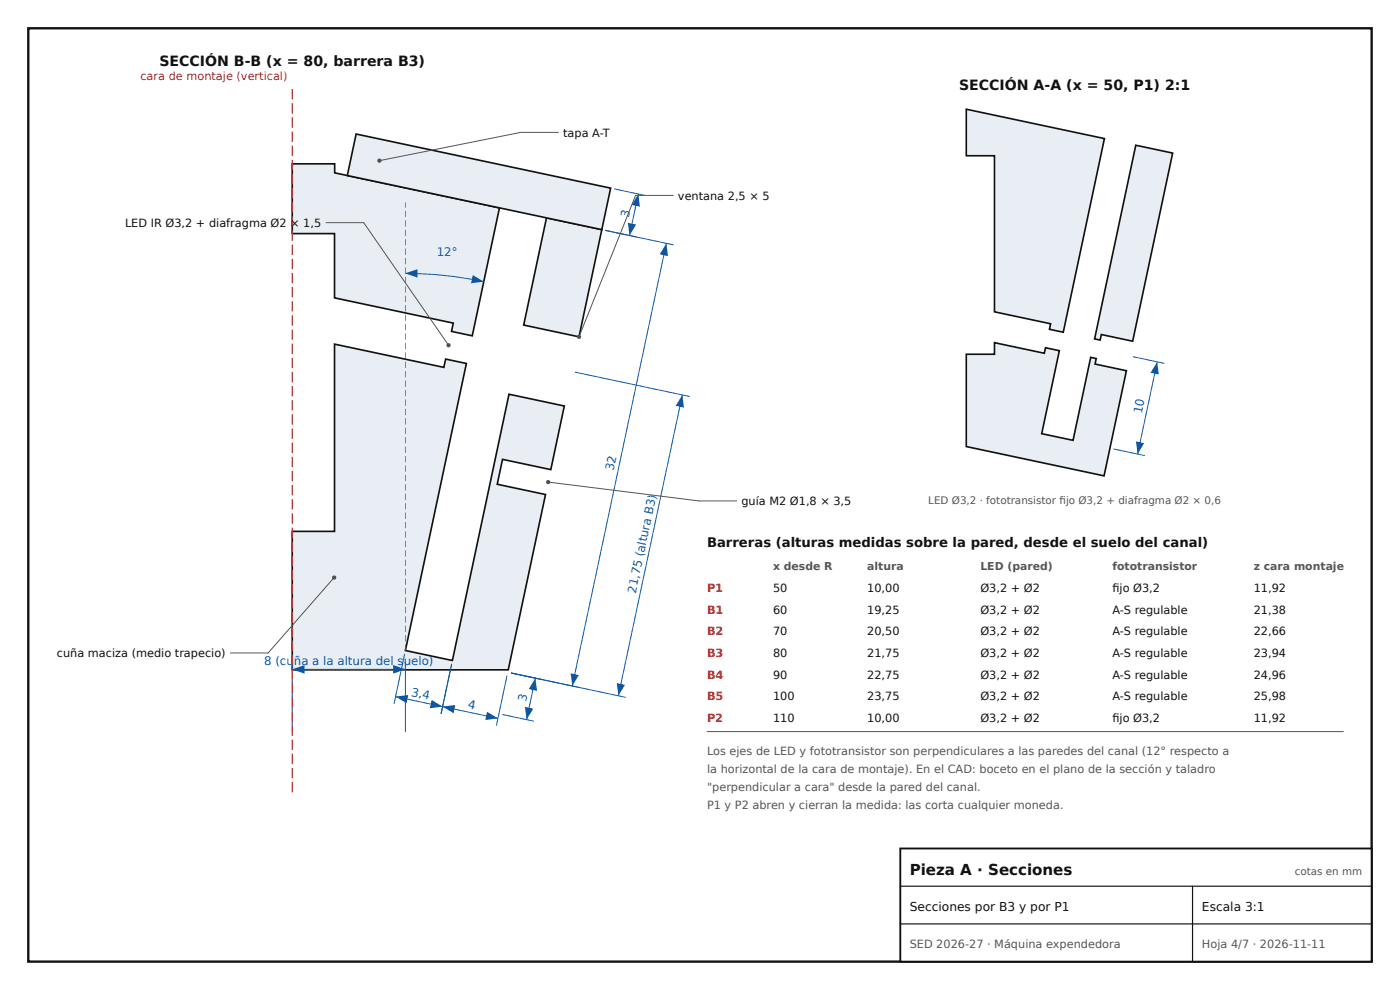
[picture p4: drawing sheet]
<svg xmlns="http://www.w3.org/2000/svg" width="297mm" height="210mm" viewBox="0 0 297 210" stroke-linecap="round" stroke-linejoin="round" font-family="sans-serif">
<path d="M6 6h285v198h-285z" fill="none" stroke="#111" stroke-width=".5"/>
<path d="M71 73l23.2 4.9 .3-1.7 4.4 .9-12.9 60.9 10 2.1 12-56.5 11.7 2.5-2.8 13.5-10.3-2.2-1.1 5.3 10.2 2.2-7.9 37.2h-45.8v-29.4h9zM62 34.8h9v1.9l35 7.4-5.8 27.1-4.4-.9 .4-1.8-25.2-5.3v-13.6h-9zM115.9 46.2l11.8 2.5-4.9 22.8-11.7-2.5z" fill-rule="evenodd" fill="#e9eef5"/>
<path d="M62 34.8h9v1.9l35 7.4-5.8 27.1-4.4-.9 .4-1.8-25.2-5.3v-13.6h-9zM115.9 46.2l11.8 2.5-4.9 22.8-11.7-2.5zM71 73l23.2 4.9 .3-1.7 4.4 .9-12.9 60.9 10 2.1 12-56.5 11.7 2.5-2.8 13.5-10.3-2.2-1.1 5.3 10.2 2.2-7.9 37.2h-45.8v-29.4h9z" fill="none" stroke="#111" stroke-width=".35"/>
<path d="M75.6 28.4l53.9 11.5-1.8 8.8-54-11.5z" fill-rule="evenodd" fill="#e9eef5"/>
<path d="M75.6 28.4l53.9 11.5-1.8 8.8-54-11.5z" fill="none" stroke="#111" stroke-width=".35"/>
<path d="M85.8 138.8l-2.2 10.4M83.9 147.8l10 2.1M95.8 140.9l-2.2 10.5" fill="none" stroke="#0b5cad" stroke-width=".21"/>
<g fill="#0b5cad">
<path d="M83.9 147.8l2.8-.4-.4 1.8z"/>
<path d="M91.5 148.5l2.4 1.4-2.7 .3z"/>
</g>
<path d="M93.9 149.9l11.7 2.5M95.8 140.9l-2.2 10.5M107.5 143.4l-2.2 10.5" fill="none" stroke="#0b5cad" stroke-width=".21"/>
<g fill="#0b5cad">
<path d="M93.9 149.9l2.7-.4-.3 1.8z"/>
<path d="M103.3 151l2.3 1.4-2.7 .3z"/>
</g>
<path d="M106.6 151.6l6.6 1.4M108.5 142.8l6.6 1.4M113.6 143.9l-1.9 8.8" fill="none" stroke="#0b5cad" stroke-width=".21"/>
<g fill="#0b5cad">
<path d="M111.4 149.9l1.7 .4-1.4 2.4z"/>
<path d="M113.6 143.9l.3 2.7-1.7-.4z"/>
</g>
<path d="M128.5 48.9l14.3 3M141.4 51.6l-20 93.9M108.5 142.8l14.4 3" fill="none" stroke="#0b5cad" stroke-width=".21"/>
<g fill="#0b5cad">
<path d="M121.1 142.8l1.7 .4-1.4 2.3z"/>
<path d="M141.4 51.6l.3 2.8-1.8-.4z"/>
</g>
<path d="M128.5 48.9l6.5 1.4M130.3 40.1l6.6 1.4M135.4 41.2l-1.9 8.8" fill="none" stroke="#0b5cad" stroke-width=".21"/>
<g fill="#0b5cad">
<path d="M133.2 47.2l1.8 .4-1.5 2.4z"/>
<path d="M135.4 41.2l.4 2.7-1.8-.4z"/>
</g>
<path d="M122.1 79l24.1 5.1M144.8 83.8l-13.6 63.8M108.5 142.8l24.2 5.1" fill="none" stroke="#0b5cad" stroke-width=".21"/>
<g fill="#0b5cad">
<path d="M130.8 144.9l1.8 .3-1.4 2.4z"/>
<path d="M144.8 83.8l.3 2.7-1.8-.4z"/>
</g>
<path d="M62 140.5v14.7M62 142h24M86 140.5v14.7" fill="none" stroke="#0b5cad" stroke-width=".21"/>
<g fill="#0b5cad">
<path d="M62 142l2.6-.9v1.8z"/>
<path d="M83.4 141.1l2.6 .9-2.6 .9z"/>
</g>
<path d="M85.9 136.7l.2 .1-.1 1.3zM85.9 134.7l.2 .1-.1 1.3zM85.9 132.7l.2 .1-.1 1.3zM85.9 130.7l.2 .1-.1 1.3zM85.9 128.7l.2 .1-.1 1.3zM85.9 126.7l.2 .1-.1 1.3zM85.9 124.7l.2 .1-.1 1.3zM85.9 122.7l.2 .1-.1 1.3zM85.9 120.7l.2 .1-.1 1.3zM85.9 118.7l.2 .1-.1 1.3zM85.9 116.7l.2 .1-.1 1.3zM85.9 114.7l.2 .1-.1 1.3zM85.9 112.7l.2 .1-.1 1.3zM85.9 110.7l.2 .1-.1 1.3zM85.9 108.7l.2 .1-.1 1.3zM85.9 106.7l.2 .1-.1 1.3zM85.9 104.7l.2 .1-.1 1.3zM85.9 102.7l.2 .1-.1 1.3zM85.9 100.7l.2 .1-.1 1.3zM85.9 98.7l.2 .1-.1 1.3zM85.9 96.7l.2 .1-.1 1.3zM85.9 94.7l.2 .1-.1 1.3zM85.9 92.7l.2 .1-.1 1.3zM85.9 90.7l.2 .1-.1 1.3zM85.9 88.7l.2 .1-.1 1.3zM85.9 86.7l.2 .1-.1 1.3zM85.9 84.7l.2 .1-.1 1.3zM85.9 82.7l.2 .1-.1 1.3zM85.9 80.7l.2 .1-.1 1.3zM85.9 78.7l.2 .1-.1 1.3zM85.9 76.7l.2 .1-.1 1.3zM85.9 74.7l.2 .1-.1 1.3zM85.9 72.7l.2 .1-.1 1.3zM85.9 70.7l.2 .1-.1 1.3zM85.9 68.7l.2 .1-.1 1.3zM85.9 66.7l.2 .1-.1 1.3zM85.9 64.7l.2 .1-.1 1.3zM85.9 62.7l.2 .1-.1 1.3zM85.9 60.7l.2 .1-.1 1.3zM85.9 58.7l.2 .1-.1 1.3zM85.9 56.7l.2 .1-.1 1.3zM85.9 54.7l.2 .1-.1 1.3zM85.9 52.7l.2 .1-.1 1.3zM85.9 50.7l.2 .1-.1 1.3zM85.9 48.7l.2 .1-.1 1.3zM85.9 46.7l.2 .1-.1 1.3zM85.9 44.7l.2 .1-.1 1.3zM85.9 42.9l.2 .1-.1 1.1z" fill="#555"/>
<path d="M86 58a79.8 79.8 0 0 1 16.6 1.7" fill="none" stroke="#0b5cad" stroke-width=".21"/>
<g fill="#0b5cad">
<path d="M86 58l2.6-.9v1.8z"/>
<path d="M100.3 58.3l2.3 1.4-2.7 .4z"/>
</g>
<path d="M61.9 165.9l.2 .1v2l-.1 .1-.1-.1zM61.9 162.9l.2 .1v2l-.1 .1-.1-.1zM61.9 159.9l.2 .1v2l-.1 .1-.1-.1zM61.9 156.9l.2 .1v2l-.1 .1-.1-.1zM61.9 153.9l.2 .1v2l-.1 .1-.1-.1zM61.9 150.9l.2 .1v2l-.1 .1-.1-.1zM61.9 147.9l.2 .1v2l-.1 .1-.1-.1zM61.9 144.9l.2 .1v2l-.1 .1-.1-.1zM61.9 141.9l.2 .1v2l-.1 .1-.1-.1zM61.9 138.9l.2 .1v2l-.1 .1-.1-.1zM61.9 135.9l.2 .1v2l-.1 .1-.1-.1zM61.9 132.9l.2 .1v2l-.1 .1-.1-.1zM61.9 129.9l.2 .1v2l-.1 .1-.1-.1zM61.9 126.9l.2 .1v2l-.1 .1-.1-.1zM61.9 123.9l.2 .1v2l-.1 .1-.1-.1zM61.9 120.9l.2 .1v2l-.1 .1-.1-.1zM61.9 117.9l.2 .1v2l-.1 .1-.1-.1zM61.9 114.9l.2 .1v2l-.1 .1-.1-.1zM61.9 111.9l.2 .1v2l-.1 .1-.1-.1zM61.9 108.9l.2 .1v2l-.1 .1-.1-.1zM61.9 105.9l.2 .1v2l-.1 .1-.1-.1zM61.9 102.9l.2 .1v2l-.1 .1-.1-.1zM61.9 99.9l.2 .1v2l-.1 .1-.1-.1zM61.9 96.9l.2 .1v2l-.1 .1-.1-.1zM61.9 93.9l.2 .1v2l-.1 .1-.1-.1zM61.9 90.9l.2 .1v2l-.1 .1-.1-.1zM61.9 87.9l.2 .1v2l-.1 .1-.1-.1zM61.9 84.9l.2 .1v2l-.1 .1-.1-.1zM61.9 81.9l.2 .1v2l-.1 .1-.1-.1zM61.9 78.9l.2 .1v2l-.1 .1-.1-.1zM61.9 75.9l.2 .1v2l-.1 .1-.1-.1zM61.9 72.9l.2 .1v2l-.1 .1-.1-.1zM61.9 69.9l.2 .1v2l-.1 .1-.1-.1zM61.9 66.9l.2 .1v2l-.1 .1-.1-.1zM61.9 63.9l.2 .1v2l-.1 .1-.1-.1zM61.9 60.9l.2 .1v2l-.1 .1-.1-.1zM61.9 57.9l.2 .1v2l-.1 .1-.1-.1zM61.9 54.9l.2 .1v2l-.1 .1-.1-.1zM61.9 51.9l.2 .1v2l-.1 .1-.1-.1zM61.9 48.9l.2 .1v2l-.1 .1-.1-.1zM61.9 45.9l.2 .1v2l-.1 .1-.1-.1zM61.9 42.9l.2 .1v2l-.1 .1-.1-.1zM61.9 39.9l.2 .1v2l-.1 .1-.1-.1zM61.9 36.9l.2 .1v2l-.1 .1-.1-.1zM61.9 33.9l.2 .1v2l-.1 .1-.1-.1zM61.9 30.9l.2 .1v2l-.1 .1-.1-.1zM61.9 27.9l.2 .1v2l-.1 .1-.1-.1zM61.9 24.9l.2 .1v2l-.1 .1-.1-.1zM61.9 21.9l.2 .1v2l-.1 .1-.1-.1zM61.9 18.9l.2 .1v2l-.1 .1-.1-.1z" fill="#c62828"/>
<path d="M77.2 47.2l18 26" fill="none" stroke="#555" stroke-width=".21"/>
<circle cx="95.2" cy="73.2" r=".45" fill="#555"/>
<path d="M69.2 47.2h8M134.8 41.5l-12 30" fill="none" stroke="#555" stroke-width=".21"/>
<circle cx="122.8" cy="71.5" r=".45" fill="#555"/>
<path d="M134.8 41.5h8M116.3 102.3l32 4" fill="none" stroke="#555" stroke-width=".21"/>
<circle cx="116.3" cy="102.3" r=".45" fill="#555"/>
<path d="M110.5 28.1l-30 6M148.3 106.3h8" fill="none" stroke="#555" stroke-width=".21"/>
<circle cx="80.5" cy="34.1" r=".45" fill="#555"/>
<path d="M110.5 28.1h8M70.9 122.5l-14 16" fill="none" stroke="#555" stroke-width=".21"/>
<circle cx="70.9" cy="122.5" r=".45" fill="#555"/>
<path d="M48.9 138.5h8" fill="none" stroke="#555" stroke-width=".21"/>
<path d="M205 75.2h6v-2.5l10.6 2.2 .2-1.1 2.9 .6-3.7 17.6 6.6 1.4 3.8-17.6 1.2 .3-.3 1.1 6.7 1.4-4.8 22.3-29.2-6.2zM205 23.2l29.3 6.2-8.7 41.1-3-.6 .3-1.2-11.9-2.5v-33.2h-6zM241 30.8l7.8 1.7-8.5 39.9-6.7-1.4-.2 1.1-1.2-.2z" fill-rule="evenodd" fill="#e9eef5"/>
<path d="M205 23.2l29.3 6.2-8.7 41.1-3-.6 .3-1.2-11.9-2.5v-33.2h-6zM241 30.8l7.8 1.7-8.5 39.9-6.7-1.4-.2 1.1-1.2-.2zM205 75.2h6v-2.5l10.6 2.2 .2-1.1 2.9 .6-3.7 17.6 6.6 1.4 3.8-17.6 1.2 .3-.3 1.1 6.7 1.4-4.8 22.3-29.2-6.2z" fill="none" stroke="#111" stroke-width=".35"/>
<path d="M240.4 75.7l6.6 1.4M245.5 76.8l-4.2 19.5M236.3 95.2l6.5 1.4" fill="none" stroke="#0b5cad" stroke-width=".21"/>
<g fill="#0b5cad">
<path d="M241 93.6l1.8 .4-1.5 2.3z"/>
<path d="M245.5 76.8l.4 2.7-1.8-.4z"/>
</g>
<path d="M150 155.2h135" fill="none" stroke="#555" stroke-width=".21"/>
<path d="M191 180h100v24h-100z" fill="#fff"/>
<path d="M191 180h100v24h-100z" fill="none" stroke="#111" stroke-width=".4"/>
<path d="M191 188h100M191 196h100M253 188v16" fill="none" stroke="#111" stroke-width=".25"/>
<text font-size="3.2" fill="#111" x="193" y="185.6">Pieza A · Secciones</text>
<g font-size="3" fill="#111">
<text x="33.8" y="14">SECCIÓN B-B (x = 80, barrera B3)</text>
<text x="203.5" y="19">SECCIÓN A-A (x = 50, P1) 2:1</text>
</g>
<text font-size="2.8" fill="#111" x="150" y="116">Barreras (alturas medidas sobre la pared, desde el suelo del canal)</text>
<g font-size="2.6" fill="#111">
<text x="193" y="193.2">Secciones por B3 y por P1</text>
<text x="255" y="193.2">Escala 3:1</text>
</g>
<g font-size="2.5" fill="#0b5cad">
<text x="133.4" y="46.1" transform="rotate(-78 133.4 46.1)">3</text>
<text x="92.7" y="54.4">12°</text>
<text x="242.2" y="87.9" transform="rotate(-78 242.2 87.9)">10</text>
<text x="130.2" y="99.9" transform="rotate(-78 130.2 99.9)">32</text>
<text x="134.9" y="125.9" transform="rotate(-78 134.9 125.9)">21,75 (altura B3)</text>
<text x="56" y="141.1">8 (cu</text>
<text x="62.4" y="141.1">ña a la altura del suelo)</text>
<text x="87.2" y="147.5" transform="rotate(12 87.2 147.5)">3,4</text>
<text x="111.6" y="148.9" transform="rotate(-78 111.6 148.9)">3</text>
<text x="99.2" y="150.1" transform="rotate(12 99.2 150.1)">4</text>
</g>
<g font-size="2.4" fill="#c62828">
<text x="29.8" y="17">cara de montaje (vertical)</text>
<text x="150" y="125.6">P1</text>
<text x="150" y="130.2">B1</text>
<text x="150" y="134.8">B2</text>
<text x="150" y="139.4">B3</text>
<text x="150" y="144">B4</text>
<text x="150" y="148.6">B5</text>
<text x="150" y="153.2">P2</text>
</g>
<g font-size="2.4" fill="#111">
<text x="119.5" y="29">tapa A-T</text>
<text x="143.8" y="42.4">ventana 2,5 × 5</text>
<text x="26.5" y="48.1">LED IR Ø3,2 + diafragma Ø2 × 1,5</text>
<text x="157.3" y="107.2">guía M2 Ø1,8 × 3,5</text>
<text x="164" y="125.6">50</text>
<text x="184" y="125.6">10,00</text>
<text x="208" y="125.6">Ø3,2 + Ø2</text>
<text x="236" y="125.6">fi jo Ø3,2</text>
<text x="266" y="125.6">11,92</text>
<text x="164" y="130.2">60</text>
<text x="184" y="130.2">19,25</text>
<text x="208" y="130.2">Ø3,2 + Ø2</text>
<text x="236" y="130.2">A-S regulable</text>
<text x="266" y="130.2">21,38</text>
<text x="164" y="134.8">70</text>
<text x="184" y="134.8">20,50</text>
<text x="208" y="134.8">Ø3,2 + Ø2</text>
<text x="236" y="134.8">A-S regulable</text>
<text x="266" y="134.8">22,66</text>
<text x="12.1" y="139.4">cuña maciza (medio trapecio)</text>
<text x="164" y="139.4">80</text>
<text x="164" y="144">90</text>
<text x="184" y="139.4">21,75</text>
<text x="184" y="144">22,75</text>
<text x="208" y="139.4">Ø3,2 + Ø2</text>
<text x="208" y="144">Ø3,2 + Ø2</text>
<text x="236" y="139.4">A-S regulable</text>
<text x="236" y="144">A-S regulable</text>
<text x="266" y="139.4">23,94</text>
<text x="266" y="144">24,96</text>
<text x="164" y="148.6">100</text>
<text x="184" y="148.6">23,75</text>
<text x="208" y="148.6">Ø3,2 + Ø2</text>
<text x="236" y="148.6">A-S regulable</text>
<text x="266" y="148.6">25,98</text>
<text x="164" y="153.2">110</text>
<text x="184" y="153.2">10,00</text>
<text x="208" y="153.2">Ø3,2 + Ø2</text>
<text x="236" y="153.2">fi jo Ø3,2</text>
<text x="266" y="153.2">11,92</text>
</g>
<g font-size="2.4" fill="#555">
<text x="150" y="160.2">Los ejes de LED y fototransistor son perpendiculares a las paredes del canal (12° respecto a</text>
<text x="150" y="164">la horizontal de la cara de montaje). En el CAD: boceto en el plano de la sección y taladro</text>
<text x="150" y="167.8">&quot;perpendicular a cara&quot; desde la pared del canal.</text>
<text x="150" y="171.6">P1 y P2 abren y cierran la medida: las corta cualquier moneda.</text>
<text x="193" y="201.2">SED 2026-27 · Máquina expendedora</text>
<text x="255" y="201.2">Hoja 4/7 · 2026-11-11</text>
</g>
<g font-size="2.3" fill="#555">
<text x="164" y="121">x desde R</text>
<text x="184" y="121">altura</text>
<text x="208" y="121">LED (pared)</text>
<text x="236" y="121">fototransistor</text>
<text x="266" y="121">z cara montaje</text>
</g>
<g font-size="2.2" fill="#555">
<text x="196.9" y="107">LED Ø3,2 · fototransistor fi jo Ø3,2 + diafragma Ø2 × 0,6</text>
<text x="274.7" y="185.6">cotas en mm</text>
</g>
</svg>
